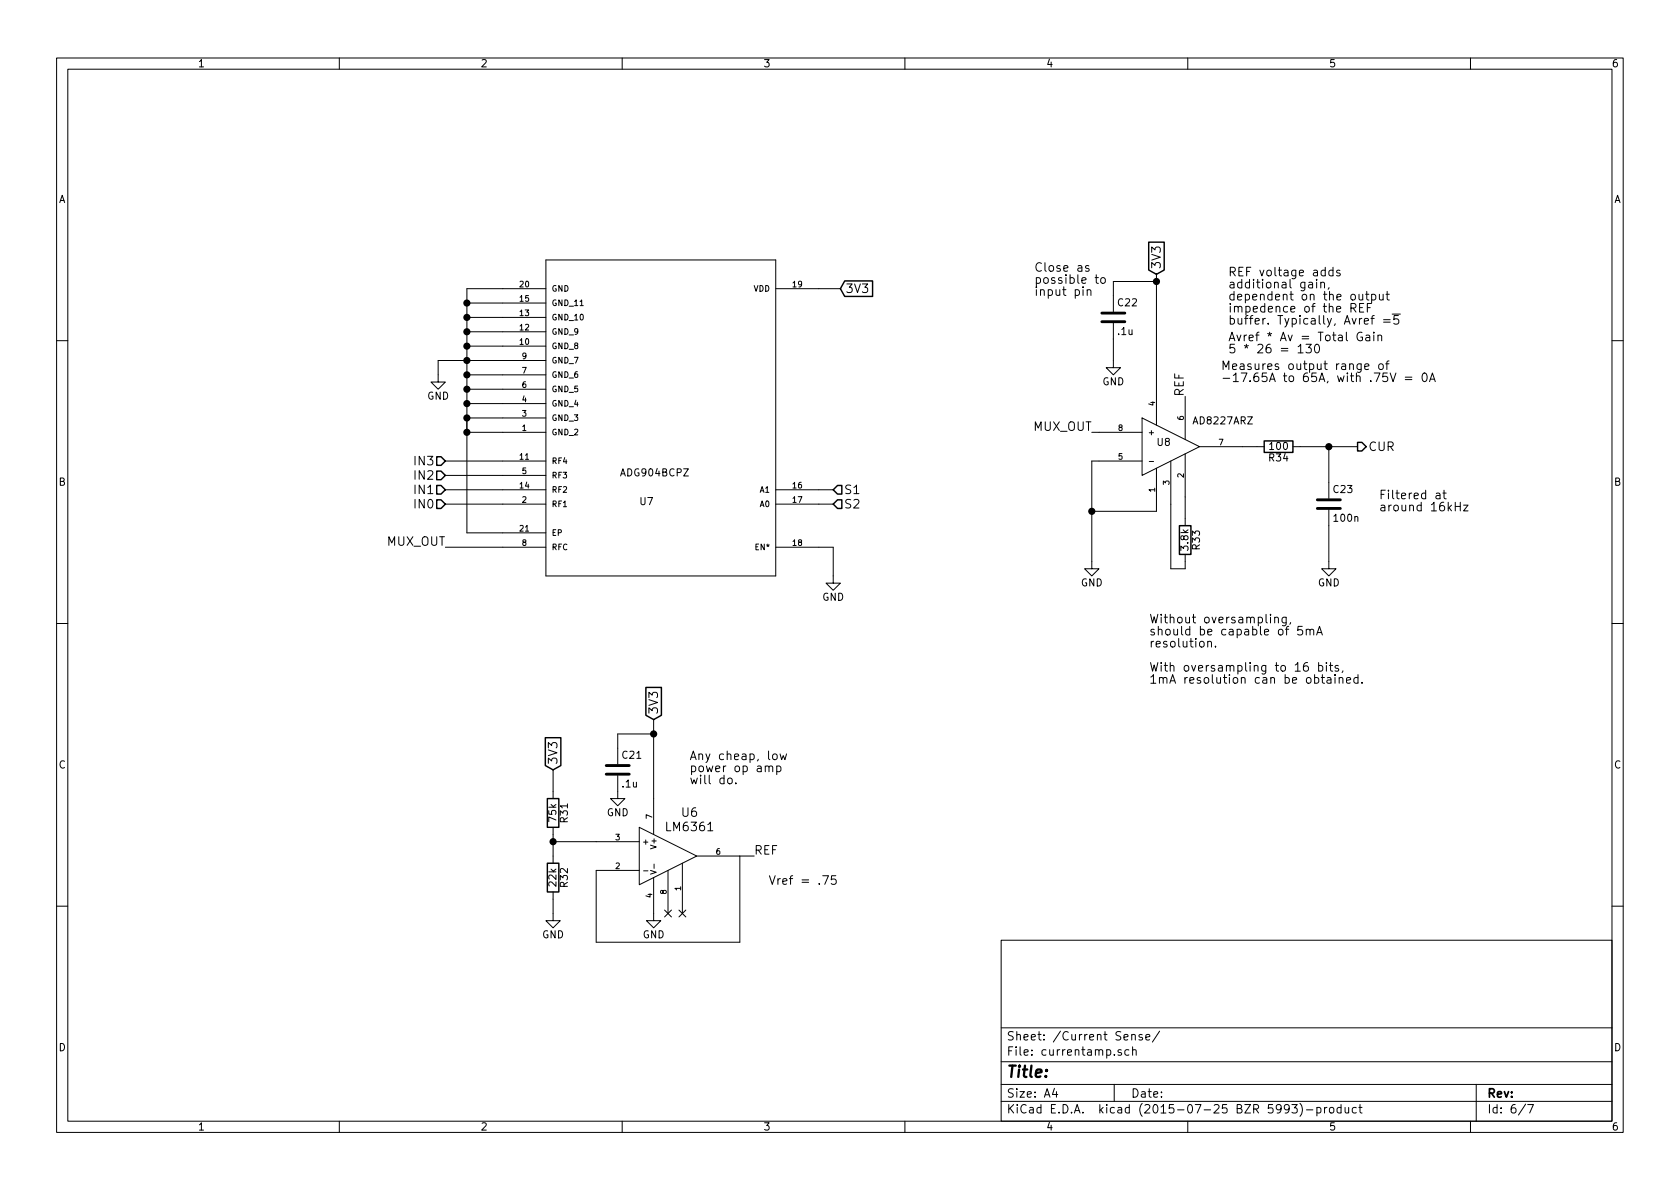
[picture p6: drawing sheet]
EESchema Schematic File Version 2
LIBS:MSCP1726XXSN
LIBS:dual-pmos
LIBS:ADG904BCPZ
LIBS:base
LIBS:NC7WZ07
LIBS:power
LIBS:device
LIBS:transistors
LIBS:conn
LIBS:linear
LIBS:regul
LIBS:74xx
LIBS:cmos4000
LIBS:adc-dac
LIBS:memory
LIBS:xilinx
LIBS:microcontrollers
LIBS:dsp
LIBS:microchip
LIBS:analog_switches
LIBS:motorola
LIBS:texas
LIBS:intel
LIBS:audio
LIBS:interface
LIBS:digital-audio
LIBS:philips
LIBS:display
LIBS:cypress
LIBS:siliconi
LIBS:opto
LIBS:atmel
LIBS:contrib
LIBS:valves
LIBS:FT230XS
LIBS:TMS320F28069MPNT
LIBS:drv8303
LIBS:AD8227ARZ
LIBS:asme-cache
EELAYER 25 0
EELAYER END
$Descr A4 11693 8268
encoding utf-8
Sheet 6 7
Title ""
Date ""
Rev ""
Comp ""
Comment1 ""
Comment2 ""
Comment3 ""
Comment4 ""
$EndDescr
$Comp
L ADG904BCPZ U7
U 1 1
P 5700 3800
F 0 "U7" H 6850 3450 50  0000 L BNN
F 1 "ADG904BCPZ" H 6600 3250 50  0000 L BNN
F 2 "_CP_20_1" H 5730 3950 20  0001 C CNN
F 3 "" H 5700 3800 60  0000 C CNN
	1    5700 3800
	-1   0    0    1   
$EndComp
$Comp
L AD8227ARZ U8
U 1 1
P 8150 3100
F 0 "U8" H 8050 3100 50  0000 L BNN
F 1 "AD8227ARZ" H 8300 3250 50  0000 L BNN
F 2 "_R_8" H 8180 3250 20  0001 C CNN
F 3 "" H 8150 3100 60  0000 C CNN
	1    8150 3100
	1    0    0    -1  
$EndComp
Wire Wire Line
	5700 2000 5850 2000
Wire Wire Line
	8050 1900 8050 2650
$Comp
L GND #PWR44
U 1 1
P 7600 3900
F 0 "#PWR44" H 7600 3650 50  0001 C CNN
F 1 "GND" H 7600 3750 50  0000 C CNN
F 2 "" H 7600 3900 60  0000 C CNN
F 3 "" H 7600 3900 60  0000 C CNN
	1    7600 3900
	1    0    0    -1  
$EndComp
Text GLabel 8050 1900 1    60   Input ~ 0
3V3
Text GLabel 5850 2000 2    60   Input ~ 0
3V3
Wire Wire Line
	3250 3000 3500 3000
Wire Wire Line
	3250 2000 3250 3700
Wire Wire Line
	3250 2000 3500 2000
Wire Wire Line
	3500 2100 3250 2100
Connection ~ 3250 2100
Wire Wire Line
	3500 2200 3250 2200
Connection ~ 3250 2200
Wire Wire Line
	3500 2300 3250 2300
Connection ~ 3250 2300
Wire Wire Line
	3500 2400 3250 2400
Connection ~ 3250 2400
Wire Wire Line
	3050 2500 3500 2500
Connection ~ 3250 2500
Wire Wire Line
	3500 2600 3250 2600
Connection ~ 3250 2600
Wire Wire Line
	3500 2700 3250 2700
Connection ~ 3250 2700
Wire Wire Line
	3500 2800 3250 2800
Connection ~ 3250 2800
Wire Wire Line
	3500 2900 3250 2900
Connection ~ 3250 2900
Wire Wire Line
	3050 2500 3050 2600
$Comp
L GND #PWR39
U 1 1
P 3050 2600
F 0 "#PWR39" H 3050 2350 50  0001 C CNN
F 1 "GND" H 3050 2450 50  0000 C CNN
F 2 "" H 3050 2600 60  0000 C CNN
F 3 "" H 3050 2600 60  0000 C CNN
	1    3050 2600
	1    0    0    -1  
$EndComp
$Comp
L C C22
U 1 1
P 7750 2200
F 0 "C22" H 7775 2300 50  0000 L CNN
F 1 ".1u" H 7775 2100 50  0000 L CNN
F 2 "" H 7788 2050 30  0000 C CNN
F 3 "" H 7750 2200 60  0000 C CNN
	1    7750 2200
	1    0    0    -1  
$EndComp
$Comp
L GND #PWR45
U 1 1
P 7750 2500
F 0 "#PWR45" H 7750 2250 50  0001 C CNN
F 1 "GND" H 7750 2350 50  0000 C CNN
F 2 "" H 7750 2500 60  0000 C CNN
F 3 "" H 7750 2500 60  0000 C CNN
	1    7750 2500
	1    0    0    -1  
$EndComp
Wire Wire Line
	7750 2350 7750 2500
Wire Wire Line
	7750 2050 7750 1950
Wire Wire Line
	7750 1950 8050 1950
Connection ~ 8050 1950
Text Notes 7200 2050 0    60   ~ 0
Close as \npossible to\ninput pin
$Comp
L R R31
U 1 1
P 3850 5650
F 0 "R31" V 3930 5650 50  0000 C CNN
F 1 "75k" V 3850 5650 50  0000 C CNN
F 2 "" V 3780 5650 30  0000 C CNN
F 3 "" H 3850 5650 30  0000 C CNN
	1    3850 5650
	1    0    0    -1  
$EndComp
$Comp
L R R32
U 1 1
P 3850 6100
F 0 "R32" V 3930 6100 50  0000 C CNN
F 1 "22k" V 3850 6100 50  0000 C CNN
F 2 "" V 3780 6100 30  0000 C CNN
F 3 "" H 3850 6100 30  0000 C CNN
	1    3850 6100
	1    0    0    -1  
$EndComp
$Comp
L LM6361 U6
U 1 1
P 4650 5950
F 0 "U6" H 4800 6250 60  0000 C CNN
F 1 "LM6361" H 4800 6150 60  0000 C CNN
F 2 "" H 4650 5950 60  0000 C CNN
F 3 "" H 4650 5950 60  0000 C CNN
	1    4650 5950
	1    0    0    -1  
$EndComp
Wire Wire Line
	4150 6050 4150 6550
Wire Wire Line
	4150 6550 5150 6550
Wire Wire Line
	5150 6550 5150 5950
Wire Wire Line
	5150 5950 5250 5950
$Comp
L GND #PWR42
U 1 1
P 4550 6350
F 0 "#PWR42" H 4550 6100 50  0001 C CNN
F 1 "GND" H 4550 6200 50  0000 C CNN
F 2 "" H 4550 6350 60  0000 C CNN
F 3 "" H 4550 6350 60  0000 C CNN
	1    4550 6350
	1    0    0    -1  
$EndComp
Wire Wire Line
	4150 5850 3850 5850
Wire Wire Line
	3850 5800 3850 5950
Connection ~ 3850 5850
Wire Wire Line
	3850 5350 3850 5500
Wire Wire Line
	3850 6250 3850 6350
$Comp
L GND #PWR40
U 1 1
P 3850 6350
F 0 "#PWR40" H 3850 6100 50  0001 C CNN
F 1 "GND" H 3850 6200 50  0000 C CNN
F 2 "" H 3850 6350 60  0000 C CNN
F 3 "" H 3850 6350 60  0000 C CNN
	1    3850 6350
	1    0    0    -1  
$EndComp
Text GLabel 3850 5350 1    60   Input ~ 0
3V3
$Comp
L C C21
U 1 1
P 4300 5350
F 0 "C21" H 4325 5450 50  0000 L CNN
F 1 ".1u" H 4325 5250 50  0000 L CNN
F 2 "" H 4338 5200 30  0000 C CNN
F 3 "" H 4300 5350 60  0000 C CNN
	1    4300 5350
	1    0    0    -1  
$EndComp
$Comp
L GND #PWR41
U 1 1
P 4300 5500
F 0 "#PWR41" H 4300 5250 50  0001 C CNN
F 1 "GND" H 4300 5350 50  0000 C CNN
F 2 "" H 4300 5500 60  0000 C CNN
F 3 "" H 4300 5500 60  0000 C CNN
	1    4300 5500
	1    0    0    -1  
$EndComp
Wire Wire Line
	4550 5000 4550 5550
Wire Wire Line
	4550 5100 4300 5100
Wire Wire Line
	4300 5100 4300 5200
Connection ~ 4550 5100
Text GLabel 4550 5000 1    60   Input ~ 0
3V3
NoConn ~ 4750 6350
NoConn ~ 4650 6350
Text Label 5250 5950 0    60   ~ 0
REF
Text Label 8250 2750 1    60   ~ 0
REF
Wire Wire Line
	7650 3200 7600 3200
Wire Wire Line
	7600 3200 7600 3900
Wire Wire Line
	7600 3550 8050 3550
Text HLabel 9450 3100 2    60   Output ~ 0
CUR
Wire Wire Line
	8750 3100 8650 3100
Wire Wire Line
	5700 3400 5800 3400
Wire Wire Line
	5700 3500 5800 3500
Wire Wire Line
	5700 3800 5800 3800
Wire Wire Line
	5800 3800 5800 4000
$Comp
L GND #PWR43
U 1 1
P 5800 4000
F 0 "#PWR43" H 5800 3750 50  0001 C CNN
F 1 "GND" H 5800 3850 50  0000 C CNN
F 2 "" H 5800 4000 60  0000 C CNN
F 3 "" H 5800 4000 60  0000 C CNN
	1    5800 4000
	1    0    0    -1  
$EndComp
Wire Wire Line
	3250 3700 3500 3700
Wire Wire Line
	3250 2900 3250 3000
Connection ~ 3250 3000
Wire Wire Line
	3500 3200 3100 3200
Wire Wire Line
	3500 3300 3100 3300
Wire Wire Line
	3500 3400 3100 3400
Wire Wire Line
	3500 3500 3100 3500
Wire Wire Line
	3500 3800 3100 3800
Text Label 3100 3800 2    60   ~ 0
MUX_OUT
Text Label 7600 3000 2    60   ~ 0
MUX_OUT
Wire Wire Line
	7650 3000 7600 3000
Text HLabel 3100 3500 0    60   Input ~ 0
IN0
Text HLabel 3100 3400 0    60   Input ~ 0
IN1
Text HLabel 3100 3300 0    60   Input ~ 0
IN2
Text HLabel 3100 3200 0    60   Input ~ 0
IN3
Text HLabel 5800 3400 2    60   Input ~ 0
S1
Text HLabel 5800 3500 2    60   Input ~ 0
S2
Text Notes 4800 5450 0    60   ~ 0
Any cheap, low\npower op amp\nwill do.
Text Notes 8550 2250 0    60   ~ 0
REF voltage adds\nadditional gain,\ndependent on the output\nimpedence of the REF\nbuffer. Typically, Avref =~5
$Comp
L R R33
U 1 1
P 8250 3750
F 0 "R33" V 8330 3750 50  0000 C CNN
F 1 "3.8k" V 8250 3750 50  0000 C CNN
F 2 "" V 8180 3750 30  0000 C CNN
F 3 "" H 8250 3750 30  0000 C CNN
	1    8250 3750
	1    0    0    -1  
$EndComp
Connection ~ 7600 3550
Wire Wire Line
	8150 3500 8150 3950
Wire Wire Line
	8150 3950 8250 3950
Wire Wire Line
	8250 3950 8250 3900
Wire Wire Line
	8250 3450 8250 3600
Text Notes 8550 2450 0    60   ~ 0
Avref * Av = Total Gain\n5 * 26 = 130
Text Notes 5350 6150 0    60   ~ 0
Vref = .75\n
Text Notes 8500 2650 0    60   ~ 0
Measures output range of\n-17.65A to 65A, with .75V = 0A
$Comp
L R R34
U 1 1
P 8900 3100
F 0 "R34" V 8980 3100 50  0000 C CNN
F 1 "100" V 8900 3100 50  0000 C CNN
F 2 "" V 8830 3100 30  0000 C CNN
F 3 "" H 8900 3100 30  0000 C CNN
	1    8900 3100
	0    1    1    0   
$EndComp
$Comp
L C C23
U 1 1
P 9250 3500
F 0 "C23" H 9275 3600 50  0000 L CNN
F 1 "100n" H 9275 3400 50  0000 L CNN
F 2 "" H 9288 3350 30  0000 C CNN
F 3 "" H 9250 3500 60  0000 C CNN
	1    9250 3500
	1    0    0    -1  
$EndComp
Wire Wire Line
	9050 3100 9450 3100
Wire Wire Line
	9250 3350 9250 3100
Connection ~ 9250 3100
Wire Wire Line
	9250 3650 9250 3900
$Comp
L GND #PWR46
U 1 1
P 9250 3900
F 0 "#PWR46" H 9250 3650 50  0001 C CNN
F 1 "GND" H 9250 3750 50  0000 C CNN
F 2 "" H 9250 3900 60  0000 C CNN
F 3 "" H 9250 3900 60  0000 C CNN
	1    9250 3900
	1    0    0    -1  
$EndComp
Text Notes 9600 3550 0    60   ~ 0
Filtered at\naround 16kHz
Text Notes 8000 4750 0    60   ~ 0
Without oversampling,\nshould be capable of 5mA\nresolution.\n\nWith oversampling to 16 bits,\n1mA resolution can be obtained.
$EndSCHEMATC
